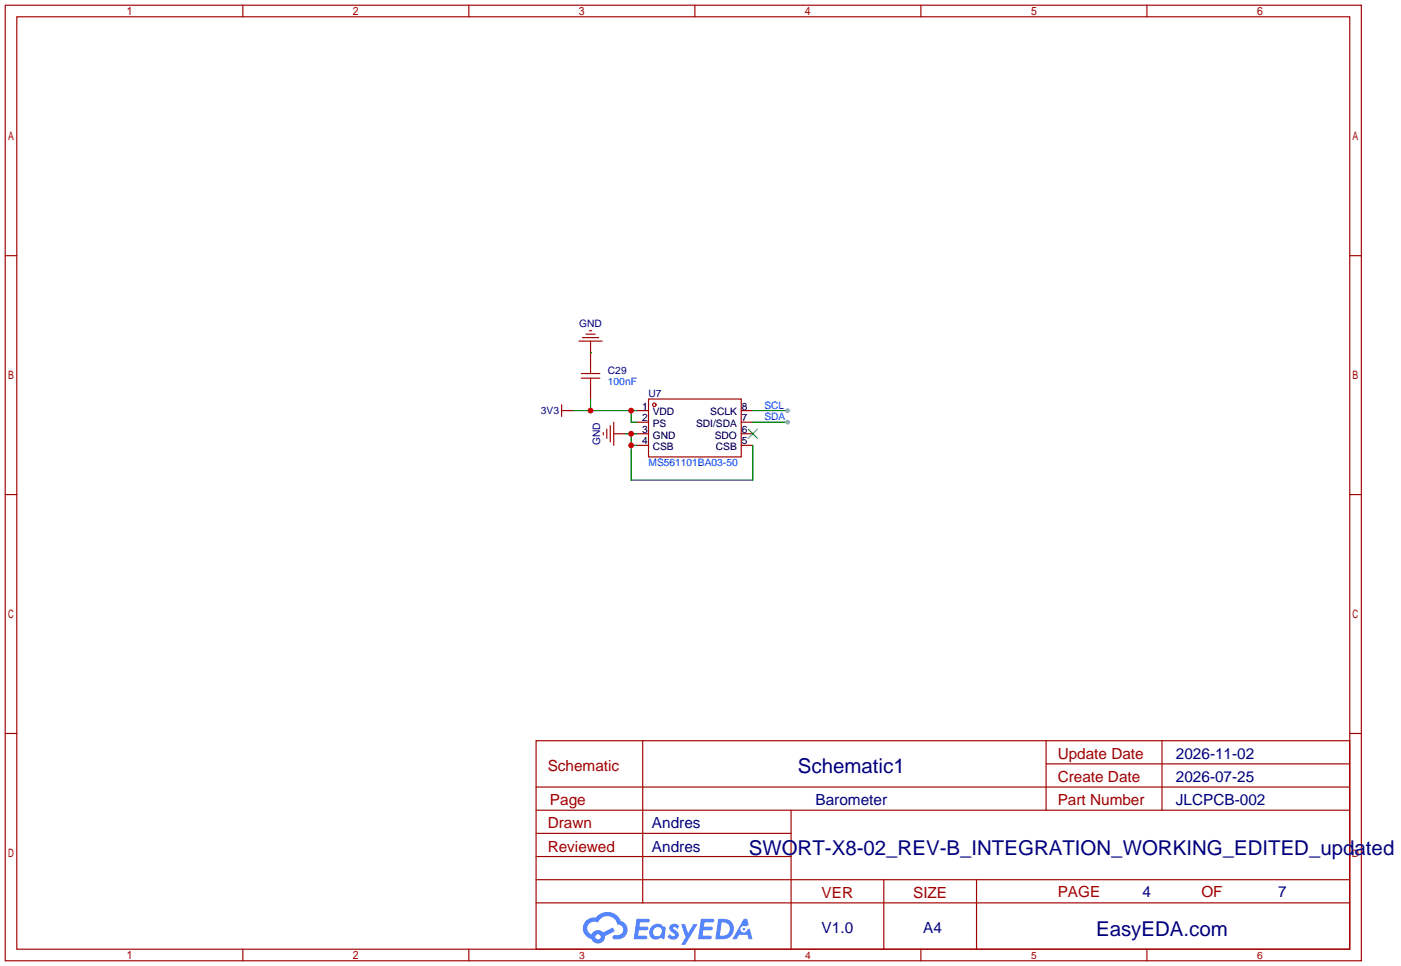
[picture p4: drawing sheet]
<svg xmlns="http://www.w3.org/2000/svg" width="307mm" height="212mm" viewBox="0 0 307 212" stroke-linecap="round" stroke-linejoin="round" font-family="sans-serif">
<g fill="none" stroke="#a10000" stroke-width=".25">
<path d="M1.1 1.1h297.2v209.6h-297.2zM3.7 3.7h292.1v204.5h-292.1zM53.2 1.1v2.6M102.7 1.1v2.6M152.3 1.1v2.6M201.8 1.1v2.6M251.3 1.1v2.6M1.1 56.1h2.6M295.8 56.1h2.5M1.1 108.5h2.6M295.8 108.5h2.5M1.1 160.8h2.6"/>
<path d="M117.5 162.4h178.3v45.8h-178.3zM117.5 177.7h178.3M117.5 172.6h178.3M140.8 162.4v35.6M173.4 177.7v30.5M229.2 162.4v15.3M229.2 167.5h66.6M254.6 162.4v15.3M295.8 160.8h2.5M117.5 182.8h55.9M117.5 198h178.3M117.5 192.9h178.3"/>
<path d="M117.5 187.8h55.9M193.7 192.9v15.3M214 192.9v15.3M53.2 208.2v2.5M102.7 208.2v2.5M152.3 208.2v2.5M201.8 208.2v2.5M251.3 208.2v2.5"/>
</g>
<g fill="#5487ff">
<path d="M147 202.8a1.3 1.3 0 0 1 1.8 .3l-.4 .6a.54 .54 0 0 0-.9-.2l.1 .2a1.28 1.28 0 0 1 .8 2 1.53 1.53 0 0 1-2.2-.3l.6-.6 .7 .5a.31 .31 0 0 0 .4-.3 .31 .31 0 0 0-.3-.3 1.12 1.12 0 0 1-.6-1.9z"/>
<path d="M149.3 202.7h.8l.7 1.9 1.2-1.9h.9l-2.7 4.5h-.9l.9-1.7z"/>
<path d="M139.5 201.5h2.2a.46 .46 0 0 1 .6 .1 .46 .46 0 0 1 .1 .5l-.4 .2h-1.7l-.2 .9h1.7a.4 .4 0 0 1 .3 .4 .4 .4 0 0 1-.4 .4h-1.7l-.2 1.2h1.4a.46 .46 0 0 1 .5 .1 .46 .46 0 0 1 .1 .5l-.3 .2h-2.6z"/>
<path d="M153.6 201.5h2.3a.47 .47 0 0 1 .5 .1 .47 .47 0 0 1 .1 .5l-.4 .2h-1.7l-.2 .9h1.7a.4 .4 0 0 1 .3 .4 .4 .4 0 0 1-.4 .4h-1.7l-.1 1.2h1.3a.46 .46 0 0 1 .5 .1 .46 .46 0 0 1 .1 .5l-.3 .2h-2.6z"/>
<path d="M163 201.5h.7l.4 1.3-.7 .4a.75 .75 0 0 0-1.1 .3 .75 .75 0 0 0 .5 1 .75 .75 0 0 0 1-.6l.5-.3 .6 2.4h-.9l-.2-1h-1.8l-.6 1h-.9z"/>
<path d="M157.4 201.5l-.6 4.5h1.4a2.27 2.27 0 0 0 2.6-2.3 2.27 2.27 0 0 0-2.7-2.2zM158.2 202.3a1.5 1.5 0 0 1 1.8 1.5 1.5 1.5 0 0 1-2 1.4h-.3z"/>
<path d="M142.8 203.1a1.6 1.6 0 0 0-.3 2.3 1.6 1.6 0 0 0 2.3 .2l.8 .4 .3-2.5-.2-.3h-.4a1.58 1.58 0 0 0-2.5-.1zM143.4 203.6a.98 .98 0 0 1 1.6 .5 .98 .98 0 0 1-1 1.2 .94 .94 0 0 1-.9-.6 .94 .94 0 0 1 .3-1.1z"/>
<path d="M128.4 201.9a2.37 2.37 0 0 0 1.2 4 1.54 1.54 0 0 0 1.8 1 1.54 1.54 0 0 0 1.2-1.6l2.1-1.1-.4-.8-2.1 1.1a1.57 1.57 0 0 0-2.6 .4 1.5 1.5 0 0 1-.7-2.1 1.5 1.5 0 0 1 2.1-.5 2.23 2.23 0 0 1 2.3-1.4 2.23 2.23 0 0 1 2 1.8 1.16 1.16 0 0 1 1.3 1.1 1.16 1.16 0 0 1-1.1 1.3h-.7a.47 .47 0 0 0-.6 .3 .47 .47 0 0 0 .4 .6 2.17 2.17 0 0 0 2.6-1 2.17 2.17 0 0 0-.4-2.7l-.8-.4a3.2 3.2 0 0 0-5.4-.7l-1.2 .1zM130.5 205.4a.58 .58 0 0 1 1.1 0 .58 .58 0 0 1-1.1 0z"/>
<circle cx="163" cy="203.8" r=".28"/>
</g>
<g fill="none" stroke="#a10000" stroke-width=".25">
<path d="M126.9 74.8h5.1M127.6 74h3.6M128.4 73.3h2M129.2 72.5h.5M132.2 94.9v.5M133 94.1v2M133.7 93.3v3.6M134.5 92.6v5.1M142.1 87.5h20.3v12.7h-20.3z"/>
<circle cx="143.4" cy="88.8" r=".38"/>
</g>
<path d="M129.4 74.8v2.5M134.5 95.1h2.5M139.6 90h2.5M139.6 92.6h2.5M139.6 95.1h2.5M139.6 97.7h2.5M162.4 90h2.6M162.4 92.6h2.6M162.4 95.1h2.6M162.4 97.7h2.6" fill="none" stroke="#870000" stroke-width=".25"/>
<path d="M164 94.1l2 2M166 94.1l-2 2" fill="none" stroke="#3c3" stroke-width=".25"/>
<path d="M137 95.1h2.6M138.3 95.1v10.2h26.7v-7.6M138.3 97.7h1.3" fill="none" stroke="#008700" stroke-width=".25"/>
<g fill="#c00">
<circle cx="138.3" cy="95.1" r=".63"/>
<circle cx="138.3" cy="97.7" r=".63"/>
</g>
<path d="M129.4 77.3v2.6M124.3 90h1.3M129.4 85v2.5" fill="none" stroke="#870000" stroke-width=".25"/>
<path d="M129.4 79.9v2M123.1 88.8v2.5M123.1 90h1.2M127.4 81.9h4M127.4 82.9h4M129.4 82.9v2.1" fill="none" stroke="#a10000" stroke-width=".25"/>
<path d="M125.6 90h14M129.4 87.5v2.5M138.3 90v2.6h1.3" fill="none" stroke="#008700" stroke-width=".25"/>
<g fill="#c00">
<circle cx="138.3" cy="90" r=".63"/>
<circle cx="129.4" cy="90" r=".63"/>
</g>
<path d="M129.4 77.3h.1M165 92.6h7.6" fill="none" stroke="#008700" stroke-width=".25"/>
<circle cx="172.6" cy="92.6" r=".51" fill="#999"/>
<path d="M165 90h7.6" fill="none" stroke="#008700" stroke-width=".25"/>
<circle cx="172.6" cy="90" r=".51" fill="#999"/>
<g font-size="4.5" fill="#000080">
<text x="174.9" y="169.6">Schematic1</text>
<text x="164.1" y="187.4">SWORT-X8-02_REV-B_INTEGRATION_WORKING_EDITED_updated</text>
<text x="240.2" y="205.2">EasyEDA.com</text>
</g>
<g font-size="3.4" fill="#a00000">
<text x="231.8" y="166.4">Update Date</text>
<text x="120" y="169">Schematic</text>
<text x="231.8" y="171.5">Create Date</text>
<text x="120.5" y="176.6">Page</text>
<text x="231.8" y="176.6">Part Number</text>
<text x="120" y="181.7">Drawn</text>
<text x="120" y="186.7">Reviewed</text>
<text x="180.1" y="196.9">VER</text>
<text x="200.1" y="196.9">SIZE</text>
<text x="231.8" y="196.7">PAGE</text>
<text x="263.3" y="196.7">OF</text>
</g>
<g font-size="3.4" fill="#000080">
<text x="257.7" y="166.4">2026-11-02</text>
<text x="257.7" y="171.5">2026-07-25</text>
<text x="178.7" y="176.6">Barometer</text>
<text x="257.7" y="176.6">JLCPCB-002</text>
<text x="142.9" y="181.7">Andres</text>
<text x="142.9" y="186.7">Andres</text>
<text x="250.4" y="196.7">4</text>
<text x="280.1" y="196.7">7</text>
<text x="180.1" y="204.5">V1.0</text>
<text x="202.3" y="204.5">A4</text>
</g>
<g font-size="2.2" fill="#000080">
<text x="126.9" y="71.8">GND</text>
<text x="133.2" y="82">C29</text>
<text x="142.1" y="87.1">U7</text>
<text x="118.5" y="90.9">3V3</text>
<text x="131.5" y="97.6" transform="rotate(-90 131.5 97.6)">GND</text>
</g>
<g font-size="2.2" fill="#00f">
<text x="133.2" y="84.5">100nF</text>
<text x="167.5" y="89.6">SCL</text>
<text x="167.5" y="92.1">SDA</text>
<text x="142.1" y="102.3">MS561101BA03-50</text>
</g>
<g font-size="2.2">
<text x="140.7" y="89.8">1</text>
<text x="162.6" y="89.8">8</text>
<text x="140.7" y="92.4">2</text>
<text x="140.7" y="94.9">3</text>
<text x="143.1" y="91.1">VDD</text>
<text x="143.1" y="93.6">PS</text>
<text x="152.5" y="93.6">SDI/SDA</text>
<text x="155.6" y="91.1">SCLK</text>
<text x="162.6" y="94.9">6</text>
<text x="162.6" y="92.4">7</text>
<text x="140.7" y="97.4">4</text>
<text x="143.1" y="96.2">GND</text>
<text x="143.1" y="98.7">CSB</text>
<text x="156.6" y="96.2">SDO</text>
<text x="156.9" y="98.7">CSB</text>
<text x="162.6" y="97.4">5</text>
</g>
<g font-size="2.2" fill="#a00000">
<text x="296.2" y="187.9">D</text>
<text x="126.9" y="210.2">3</text>
<text x="176.4" y="210.2">4</text>
<text x="225.9" y="210.2">5</text>
<text x="275.5" y="210.2">6</text>
</g>
</svg>
